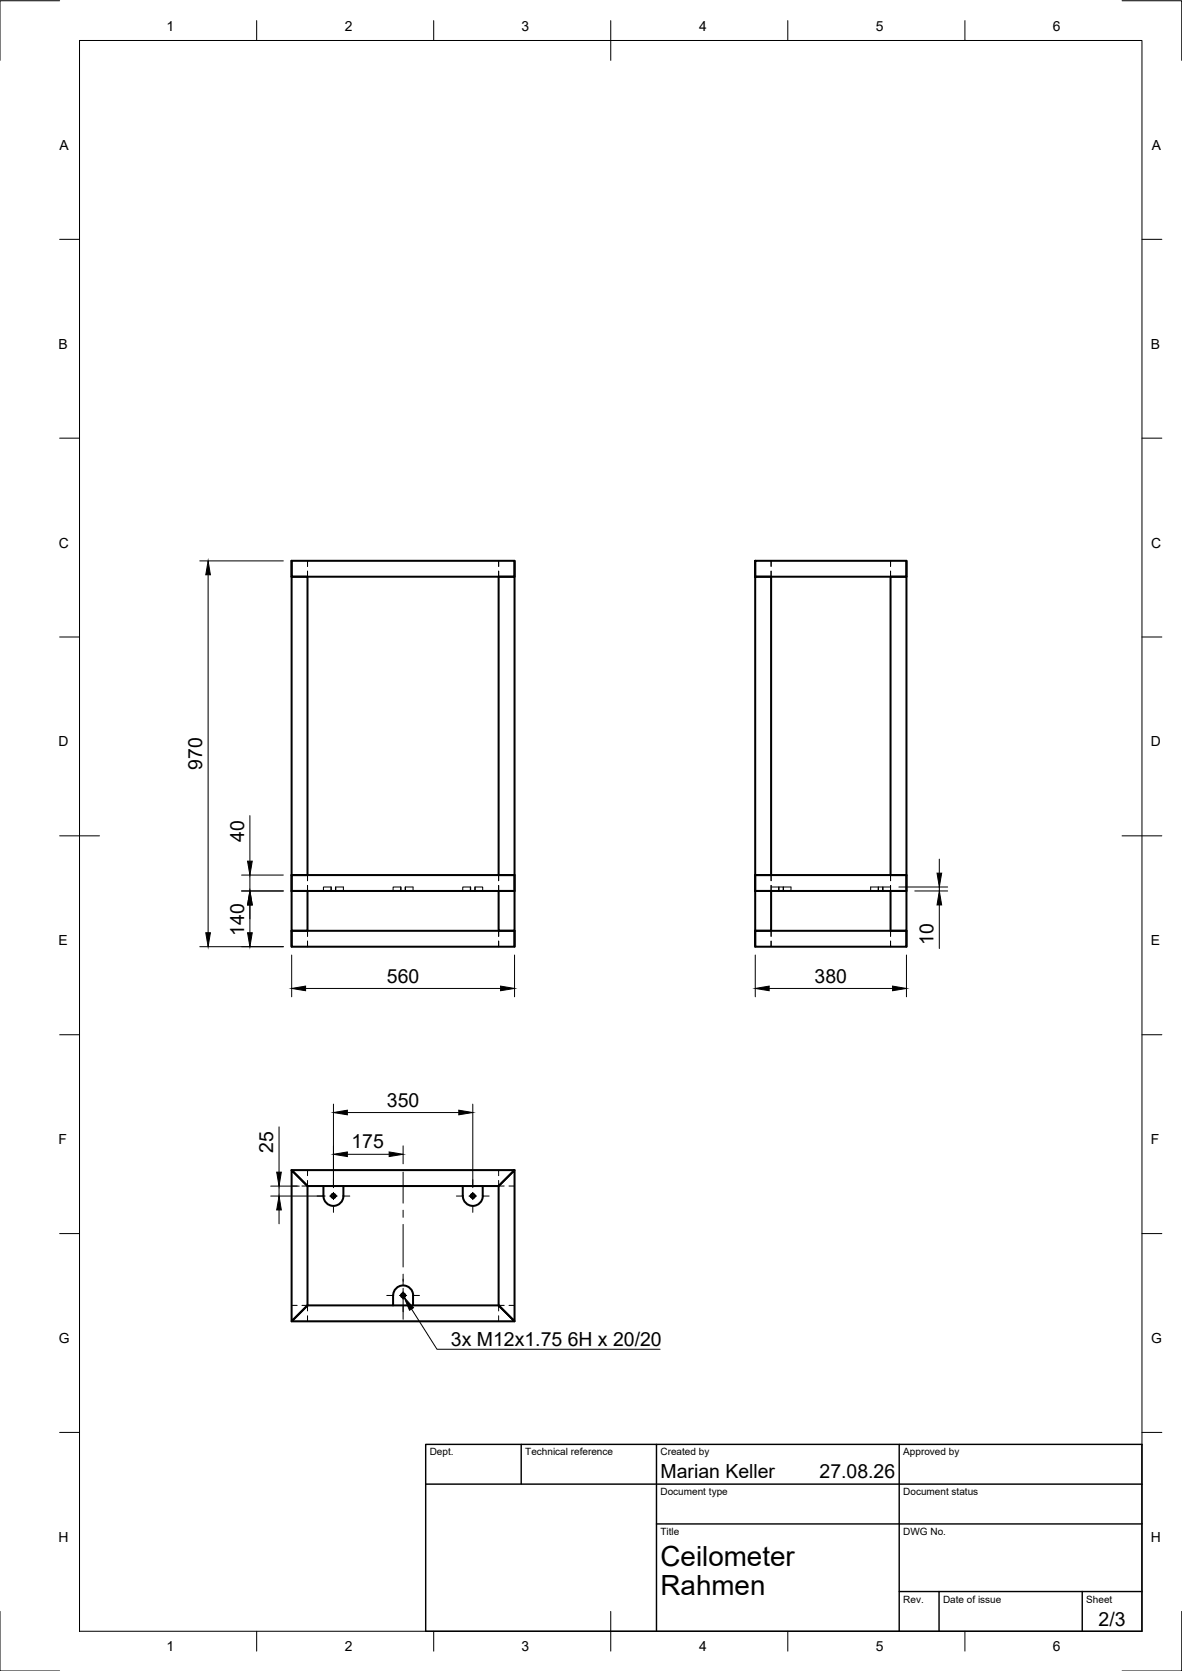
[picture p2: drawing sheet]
<svg xmlns="http://www.w3.org/2000/svg" width="297mm" height="420mm" viewBox="0 0 297 420" stroke-linecap="round" stroke-linejoin="round" font-family="sans-serif">
<!-- layer: Hidden -->
<g fill="none" stroke="#000" stroke-width=".25">
<path d="M77.3 141v1.4M77.3 143.6v1.4M125.3 141v1.4M125.3 143.6v1.4M193.8 141v1.4M193.8 143.6v1.4M223.8 141v1.4M223.8 143.6v1.4M77.3 220v1.4M77.3 222.6v1.4M77.3 234v1.4M77.3 236.6v1.4"/>
<path d="M83.2 223h-1.9v1M83.3 223v1M84.3 223v1M84.4 223h1.9v1M100.7 223h-1.9v1M100.8 223v1M101.8 223v1M101.9 223h1.9v1M118.2 223h-1.9v1M118.3 223v1M119.3 223v1M119.4 223h1.9v1"/>
<path d="M125.3 220v1.4M125.3 222.6v1.4M125.3 234v1.4M125.3 236.6v1.4M193.8 223h5v1M193.8 220v1.4M193.8 222.6v1.4M193.8 234v1.4M193.8 236.6v1.4M195.8 223v1M196.8 223v1M220.8 223v1"/>
<path d="M221.8 223v1M223.8 223h-5v1M223.8 220v1.4M223.8 222.6v1.4M223.8 234v1.4M223.8 236.6v1.4M73.3 298.2h1.4M77.3 294.2v1.4M77.3 296.8v1.4h-1.4M125.3 294.2v1.4M125.3 296.8v1.4h1.4M127.9 298.2h1.4"/>
<path d="M73.3 328.2h1.4M75.9 328.2h1.4v1.4M77.3 330.8v1.4M125.3 330.8v1.4M126.7 328.2h-1.4v1.4M127.9 328.2h1.4"/>
</g>
<!-- layer: Visible -->
<g fill="none" stroke="#000" stroke-width=".51">
<path d="M73.3 141v79h4v-75h-4M73.3 141h56v4h-56zM125.3 145h4v75h-4zM129.3 141v4M189.8 145h4v75h-4zM189.8 141h38v4h-38zM189.8 141v4M223.8 145h4v75h-4zM227.8 141v4M73.3 234h56v4h-56zM73.3 220h56v4h-56zM73.3 224h4v10h-4z"/>
<path d="M73.3 220v4M73.3 234v4M125.3 224h4v10h-4zM129.3 220v4M129.3 234v4M189.8 234h38v4h-38zM189.8 220h38v4h-38zM189.8 224h4v10h-4zM189.8 234v4M223.8 224h4v10h-4zM227.8 220v4M227.8 234v4"/>
<path d="M73.3 294.2h56l-4 4h-48zM73.3 294.2l4 4v30l-4 4zM81.3 298.2v2.5M86.3 298.2v2.5M116.3 298.2v2.5M121.3 298.2v2.5M125.3 298.2l4-4v38l-4-4zM81.3 300.7a2.51 2.51 0 0 0 2.5 2.5 2.51 2.51 0 0 0 2.5-2.5M116.3 300.7a2.51 2.51 0 0 0 2.5 2.5 2.51 2.51 0 0 0 2.5-2.5M73.3 332.2l4-4h48l4 4zM98.8 325.7v2.5M98.8 325.7a2.51 2.51 0 0 1 2.5-2.5 2.51 2.51 0 0 1 2.5 2.5"/>
<path d="M103.8 325.7v2.5"/>
<circle cx="83.8" cy="300.7" r=".52"/>
<circle cx="118.8" cy="300.7" r=".52"/>
<circle cx="101.3" cy="325.7" r=".52"/>
</g>
<!-- layer: Hidden Narrow -->
<path d="M83.2 223v1M84.4 223v1M100.7 223v1M101.9 223v1M118.2 223v1M119.4 223v1M195.7 223v1M196.9 223v1M220.7 223v1M221.9 223v1" fill="none" stroke="#000" stroke-width=".25"/>
<!-- layer: Visible Narrow -->
<path d="M83.7 300.1a.6 .6 0 0 0-.5 .7 .6 .6 0 0 0 .7 .5 .6 .6 0 0 0 .5-.7M118.7 300.1a.6 .6 0 0 0-.5 .7 .6 .6 0 0 0 .7 .5 .6 .6 0 0 0 .5-.7M101.2 325.1a.6 .6 0 0 0-.5 .7 .6 .6 0 0 0 .7 .5 .6 .6 0 0 0 .5-.7" fill="none" stroke="#000" stroke-width=".25"/>
<!-- layer: BORDER -->
<g fill="none" stroke="#000" stroke-width=".25">
<path d="M15 .2h-15v15M20 10.2h267v400h-267zM64.5 5.2v5M109 5.2v5M153.5 5.2v10M198 5.2v5M242.5 5.2v5M282 .2h15v15M15 60.2h5M287 60.2h5M15 110.2h5M287 110.2h5"/>
<path d="M15 160.2h5M287 160.2h5M15 210.2h10M282 210.2h10M15 260.2h5M287 260.2h5M15 310.2h5M287 310.2h5M15 360.2h5M287 360.2h5M0 405.2v15h15M64.5 410.2v5"/>
<path d="M109 410.2v5M153.5 405.2v10M198 410.2v5M242.5 410.2v5M297 405.2v15h-15"/>
</g>
<!-- layer: TITLEBLOCK -->
<path d="M107 363.2h180v47h-180zM107 373.2h180M131 363.2v10M165 363.2v47M226 363.2v47M165 383.2h122M226 400.2h61M236 400.2v10M272 400.2v10" fill="none" stroke="#000" stroke-width=".36"/>
<!-- layer: Smart Centers -->
<g fill="none" stroke="#000" stroke-width=".25">
<path d="M83.8 296.6v1.4M83.8 299.8v1.8M101.3 294.7v7.8M118.8 296.6v1.4M118.8 299.8v1.8M79.7 300.7h1.4M82.9 300.7h1.8M83.8 303.4v1.4M86.5 300.7h1.4M101.3 304.3v1.8M101.3 307.9v10.7M114.7 300.7h1.4"/>
<path d="M117.9 300.7h1.8M118.8 303.4v1.4M121.5 300.7h1.4M97.2 325.7h1.4M100.4 325.7h1.8M101.3 320.4v2.6M101.3 323.9v7.8M104 325.7h1.4"/>
</g>
<!-- layer: FD_Dimensions -->
<g fill="none" stroke="#000" stroke-width=".25">
<path d="M50.2 141h21M52.3 144.5v90M62.8 205.1v11.4M236.1 216v3.5M50.2 238h21M60.7 224h10.5M60.7 220h10.5M62.8 220v4M62.8 227.5v7M225.9 223h12.2M229.9 224h8.2M236.1 223v1"/>
<path d="M236.1 227.5v11M73.3 240.1v10.5M76.8 248.5h49M129.3 240.1v10.5M189.8 240.1v10.5M193.3 248.5h31M227.8 240.1v10.5M83.8 277.6v21M87.3 279.7h28M118.8 277.6v21M68 298.2h7.2M70.1 283.3v11.4"/>
<path d="M70.1 298.2v2.5M87.3 290.2h10.5M101.3 288.1v4.5M68 300.7h13.7M70.1 304.2v3.5"/>
</g>
<g fill="#000" stroke="#000" stroke-width=".25">
<path d="M52.3 141l.6 3.5h-1.2zM62.2 216.5h1.2l-.6 3.5zM235.5 219.5h1.1l-.5 3.5zM51.7 234.5h1.2l-.6 3.5zM62.2 234.5h1.2l-.6 3.5zM62.8 224l.6 3.5h-1.2zM236.1 224l.5 3.5h-1.1zM73.3 248.5l3.5-.6v1.2zM125.8 247.9l3.5 .6-3.5 .6zM189.8 248.5l3.5-.6v1.2zM224.3 247.9l3.5 .6-3.5 .6zM83.8 279.7l3.5-.6v1.2z"/>
<path d="M115.3 279.1l3.5 .6-3.5 .6zM69.5 294.7h1.2l-.6 3.5zM83.8 290.2l3.5-.6v1.2zM97.8 289.6l3.5 .6-3.5 .6zM70.1 300.7l.6 3.5h-1.2z"/>
</g>
<!-- layer: Hole Notes -->
<path d="M101.5 326.2l2.4 2.6-1 .7z" fill="#000" stroke="#000" stroke-width=".25"/>
<path d="M103.4 329.1l6.4 10.2h56.1" fill="none" stroke="#000" stroke-width=".25"/>
<g font-size="7">
<text x="166" y="393.7">Ceilometer</text>
<text x="166" y="401.2">Rahmen</text>
</g>
<g font-size="4.9">
<text x="50.8" y="193.6" transform="rotate(-90 50.8 193.6)">970</text>
<text x="61.3" y="211.7" transform="rotate(-90 61.3 211.7)">40</text>
<text x="61.3" y="235.3" transform="rotate(-90 61.3 235.3)">140</text>
<text x="234.6" y="237.6" transform="rotate(-90 234.6 237.6)">10</text>
<text x="97.2" y="247.1">560</text>
<text x="204.7" y="247.1">380</text>
<text x="97.2" y="278.3">350</text>
<text x="68.7" y="290" transform="rotate(-90 68.7 290)">25</text>
<text x="88.3" y="288.8">175</text>
<text x="113.3" y="338.6">3x M12x1.75</text>
<text x="142.7" y="338.6">6H x 20/20</text>
<text x="166" y="371.7">Marian Keller</text>
<text x="206" y="371.7">27.08.26</text>
<text x="276.1" y="408.8">2/3</text>
</g>
<g font-size="3.5">
<text x="41.9" y="7.7">1</text>
<text x="86.6" y="7.7">2</text>
<text x="131.1" y="7.7">3</text>
<text x="175.7" y="7.7">4</text>
<text x="220.1" y="7.7">5</text>
<text x="264.6" y="7.7">6</text>
<text x="15" y="37.7">A</text>
<text x="289.5" y="37.7">A</text>
<text x="14.7" y="87.7">B</text>
<text x="289.2" y="87.7">B</text>
<text x="14.8" y="137.7">C</text>
<text x="289.3" y="137.7">C</text>
<text x="14.7" y="187.7">D</text>
<text x="289.2" y="187.7">D</text>
<text x="14.7" y="237.7">E</text>
<text x="289.2" y="237.7">E</text>
<text x="14.7" y="287.7">F</text>
<text x="289.2" y="287.7">F</text>
<text x="14.8" y="337.7">G</text>
<text x="289.3" y="337.7">G</text>
<text x="14.7" y="387.7">H</text>
<text x="289.2" y="387.7">H</text>
<text x="41.9" y="415.2">1</text>
<text x="86.6" y="415.2">2</text>
<text x="131.1" y="415.2">3</text>
<text x="175.7" y="415.2">4</text>
<text x="220.1" y="415.2">5</text>
<text x="264.6" y="415.2">6</text>
</g>
<g font-size="2.5">
<text x="108" y="366">Dept.</text>
<text x="132" y="366">Technical reference</text>
<text x="166" y="366">Created by</text>
<text x="227" y="366">Approved by</text>
<text x="166" y="376">Document type</text>
<text x="227" y="376">Document status</text>
<text x="166" y="386">Title</text>
<text x="227" y="386">DWG No.</text>
<text x="227" y="403">Rev.</text>
<text x="237" y="403">Date of issue</text>
<text x="273" y="403">Sheet</text>
</g>
</svg>
